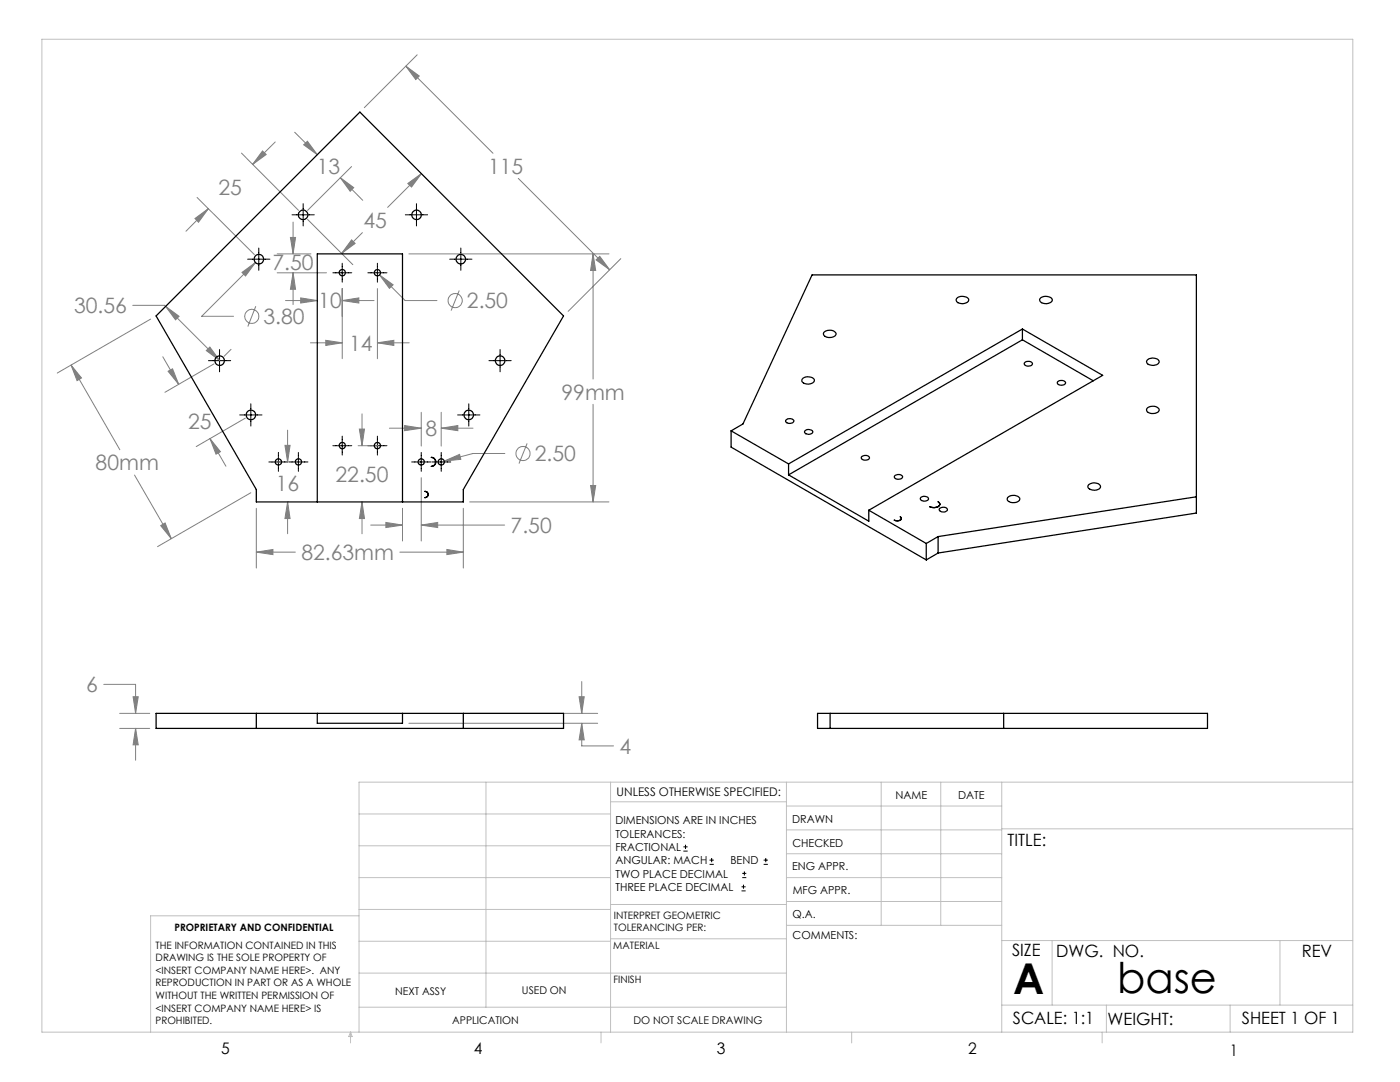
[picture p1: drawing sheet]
<svg xmlns="http://www.w3.org/2000/svg" width="279mm" height="216mm" viewBox="0 0 279 216" stroke-linecap="round" stroke-linejoin="round" font-family="sans-serif">
<g fill="none" stroke="#808080" stroke-width=".2">
<path d="M81 13.2l2.7 2-.7 .7zM81 13.2l17.4 17.4M83.3 10.9l-10.6 10.6M39.3 39.4l11.5 11.4M48.2 30.6l11.4 11.4M52.4 30.1l.7 .7-2.7 2zM54.9 28.3l-4.5 4.5M58.8 26.4l4.5 4.5M60.6 28.9l.7-.7 2 2.7zM67.9 35.5l2.7 1.9-.7 .8zM67.9 35.5l4.5 4.5M70.2 33.2l-8.8 8.8"/>
<path d="M81.4 36.6l2.7-2-2 2.7zM84.1 34.6l-6.7 6.8M103.4 35.6l18.3 18.2M38.9 43.6l2.7-2-2 2.7zM41.6 41.6l-4.5 4.5M48.3 54.4l2.7-2-2 2.7zM51 52.4l-10.7 10.7h6.3M55.3 50.7h6.8M55.3 54.4h9.9M57 60h6.3M58 47.4h1l-.5 3.3zM58.5 54.4l.5 3.3h-1z"/>
<path d="M58.5 44.3v6.4M58.5 54.4v6.4M60 59.4l3.3 .6-3.3 .5zM61.4 43.8l9 9M68.3 60l3.3-.6v1.1zM68.3 57.6v14M68.3 60h6.3M70.2 47.9l.7 .7-2.7 2zM72.3 46.4l-4.1 4.2M75.3 57.6v14M75.7 54.9l2.8 1.9-.8 .7zM75.7 54.9l5.2 5.1h6.3"/>
<path d="M81.6 50.7h39.9M91.7 58l-1.7 4M118.4 50.7l.5 3.3h-1zM118.4 50.7v24.9M119 51.9l.7-.7 2 2.6zM123.9 51.6l-10.5 10.5M14.2 72.8l2.1 2.6-.9 .6zM14.2 72.8l9.7 16.9M26.5 60.9h6.3l11.1 11M30.1 63.7l-18.7 10.7M32.5 71.2l3.2 5.5M33.1 61.1l2.6 2-.7 .7z"/>
<path d="M33.5 74.1l.9-.5 1.3 3.1zM41.2 70l.7-.7 2 2.6zM42.7 72.6l-9.8 5.7M46.1 69.7l-1.4 1.4M51 61.1l-1.5 4.1M61.9 68.4h6.4M65 67.9l3.3 .5-3.3 .5zM75.3 68.4l3.3-.5v1zM75.3 68.4h6.4M26.8 94.8l7.4 12.7M41.9 87.5l2.1 2.6-.9 .5zM41.9 87.5l3.2 5.5"/>
<path d="M49 83.4l-9.8 5.7M50.1 98.3l-18.7 10.8M54.2 92.2h2.2M56.9 88.9h1l-.5 3.3zM57.4 85.8v6.4M71.5 88.9h3.9M71.7 85.6h1l-.5 3.3zM72.2 82.6v6.3M77.7 85.4h6.4M80.8 84.9l3.3 .5-3.3 .5zM84.1 82.3v6.7M84.1 95.3v12.6"/>
<path d="M88.1 85.4l3.3-.5v1zM88.1 82.3v6.7M88.1 85.4h6.3M88.7 92l3-1.3 .3 1zM100.8 90.5h-6.4l-5.7 1.5M105.2 88.5l-1.6 4M117.9 96.9h1l-.5 3.3zM118.4 80.7v19.5M32.1 104.9l.8-.5 1.3 3.1zM51.2 101.4v11.9M51.2 110.2h7.7M51.2 110.2l3.3-.6v1.1z"/>
<path d="M57.4 100.2l.5 3.3h-1zM57.4 100.2v6.3M72.2 100.2v6.3M72.2 100.2l.5 3.3h-1zM74 104.8h6.3M77 104.2l3.3 .6-3.3 .5zM79.8 110.2h12.7M80.3 101.4v6.5M84.1 104.8l3.2-.6v1.1zM84.1 104.8h16.6M89.2 109.6l3.3 .6-3.3 .5zM92.5 101.4v11.9"/>
<path d="M93.7 100.2h27.8M20.7 136.6h6.4v5.7M26.6 139h1l-.5 3.3zM115.6 139h1l-.5 3.3zM116.1 136v6.3M23.9 142.3h6M23.9 145.3h6M27.1 145.3l.5 3.3h-1zM27.1 145.3v6.4M81.6 144.3h37.7M93.7 142.3h25.6M116.1 144.3l.5 3.3h-1z"/>
<path d="M116.1 144.3v4.5h6.3"/>
<circle cx="90.8" cy="60" r="1.41"/>
<circle cx="50.2" cy="63.1" r="1.4"/>
<circle cx="104.4" cy="90.5" r="1.41"/>
</g>
<g fill="none" stroke="#000" stroke-width=".2">
<path d="M49.4 51.7h4.5M51.6 49.5v4.4M58.3 42.9h4.4M60.5 40.6v4.5M66.4 54.4h3.8M68.3 52.5v3.8M73.4 54.4h3.8M75.3 52.5v3.8M80.9 42.9h4.4M83.1 40.6v4.5M89.7 51.7h4.5M92 49.5v4.4"/>
<path d="M41.6 72h4.4M43.8 69.7v4.5M97.6 72h4.4M99.8 69.7v4.5M47.8 82.8h4.5M50.1 80.6v4.4M53.7 92.2h3.8M55.6 90.3v3.8M57.7 92.2h3.8M59.5 90.3v3.8M66.4 88.9h3.8M68.3 87v3.8"/>
<path d="M73.4 88.9h3.8M75.3 87v3.8M82.2 92.2h3.8M84.1 90.3v3.8M86.2 92.2h3.8M88.1 90.3v3.8M91.3 82.8h4.5M93.6 80.6v4.4M136.4 169.8h.8M136.4 169h.8M136.8 168.6v.8M141.6 172.5h.9"/>
<path d="M141.6 171.6h.9M142 171.2v.8M148 177.8h.8M148 177h.8M148.1 175.1h.8M148.1 174.3h.8M148.4 176.5v.8M148.6 173.9v.8M152.4 172.5h.8M152.4 171.6h.8M152.8 171.2v.8"/>
</g>
<g fill="none" stroke="#c0c0c0" stroke-width=".2">
<path d="M8.4 7.8h261.6v198.2h-261.6zM97 156.1v44.9M121.8 156.1v49.9M121.8 160h35.2M157 156.1v49.9M175.9 156.1v28.5M187.7 156.1v28.5M199.9 156.1v49.9M270 156.1h-198.4v49.9M71.6 175.1h50.2M71.6 168.8h50.2M71.6 162.4h50.2"/>
<path d="M157 170.4h42.9M157 165.6h42.9M157 160.8h42.9M157 175.1h42.9M157 179.9h42.9M199.9 165.4h70.1M71.6 194.2h85.4M71.6 187.8h50.2M71.6 181.5h50.2M71.6 182.7h-41.5v23.3M121.8 187.3h35.2M121.8 180.5h35.2"/>
<path d="M157 184.6h42.9M199.9 187.7h70.1M210 187.7v12.9M255.4 187.7v12.9M70 206v2.1M70 206l.3 .8h-.7zM71.6 201h85.4M119.9 206v2.1M170 206v2.1M199.9 200.6h70.1M220 206v2.1M220.8 200.6v5.4"/>
<path d="M245.5 200.6v5.4"/>
</g>
<path d="M26.6 139h1l-.5 3.3zM27.1 145.3l.5 3.3h-1zM116.1 144.3l.5 3.3h-1zM115.6 139h1l-.5 3.3zM117.9 96.9h1l-.5 3.3zM118.4 50.7l.5 3.3h-1zM51.2 110.2l3.3-.6v1.1zM89.2 109.6l3.3 .6-3.3 .5zM14.2 72.8l2.1 2.6-.9 .6zM32.1 104.9l.8-.5 1.3 3.1zM48.3 54.4l.7 .7 2-2.7zM38.9 43.6l2.7-2-2 2.7zM52.4 30.1l.7 .7-2.7 2zM67.9 35.5l2.7 1.9-.7 .8zM60.6 28.9l.7-.7 2 2.7zM70.2 47.9l.7 .7-2.7 2zM81.4 36.6l2.7-2-2 2.7zM33.5 74.1l.9-.5 1.3 3.1zM41.9 87.5l2.1 2.6-.9 .5zM41.2 70l.7-.7 2 2.6zM33.1 61.1l2.6 2-.7 .7zM65 67.9l3.3 .5-3.3 .5zM75.3 68.4l3.3-.5v1zM75.7 54.9l2 2.6 .8-.7zM68.3 60l3.3-.6v1.1zM60 59.4l3.3 .6-3.3 .5zM58.5 54.4l.5 3.3h-1zM58 47.4h1l-.5 3.3zM71.7 85.6h1l-.5 3.3zM72.2 100.2l.5 3.3h-1zM81 13.2l2.7 2-.7 .7zM119 51.9l.7-.7 2 2.6zM88.7 92l3.3-.3-.3-1zM80.8 84.9l3.3 .5-3.3 .5zM88.1 85.4l3.3-.5v1zM84.1 104.8l3.2-.6v1.1zM77 104.2l3.3 .6-3.3 .5zM56.9 88.9h1l-.5 3.3zM57.4 100.2l.5 3.3h-1z" fill="#808080"/>
<g fill="none" stroke="#000" stroke-width=".25">
<path d="M191.1 59.4a1.8 1.8 0 0 1 2.2 .3 1.27 1.27 0 0 1-1.8 .8 .62 .62 0 0 1-.6-.4 .62 .62 0 0 1 .2-.7zM207.7 59.4a1.78 1.78 0 0 1 2.3 .3 .93 .93 0 0 1-1.2 .9h-.3a.73 .73 0 0 1-.8-.3 .73 .73 0 0 1 0-.9zM31.2 63l40.6-40.6 40.7 40.6-20 34.7v2.5h-41.3v-2.5zM160.3 75.5a1.8 1.8 0 0 1 2.2 .2 1.27 1.27 0 0 1-1.8 .9 .6 .6 0 0 1-.7-.4 .6 .6 0 0 1 .3-.7zM164.4 66.4a1.52 1.52 0 0 1 2.5 .3 1.58 1.58 0 0 1-2.5 .1zM204 65.7l16.1 9.2-46.7 26.9M204 65.7l-46.6 26.9M204 67.8l14.2 8.2M204 67.8l-46.6 27M204 65.7v2.1M204.4 72.4a.97 .97 0 0 1 1.7 .2 1 1 0 0 1-1.7 0zM211 76.2a.97 .97 0 0 1 1.7 .2 1 1 0 0 1-1.7 0z"/>
<path d="M228.9 71.9a1.55 1.55 0 0 1 2.5 .3 1.53 1.53 0 0 1-2.6 .1zM84.8 98a.63 .63 0 0 1 .6 .7 .63 .63 0 0 1-.6 .6M86.1 91.3a.9 .9 0 0 1 .9 .9 .9 .9 0 0 1-.9 .9M145.9 86l11.5 6.6M145.9 86l2.4-1.4 13.8-29.7h76.7v47.5l-51.6 7.9M145.9 86v3.2l39 22.5M156.8 83.9a.97 .97 0 0 1 1.6 .2 1 1 0 0 1-1.6-.1zM157.4 94.8l16 9.2v-2.2M157.4 92.6v2.2M160.6 86a.97 .97 0 0 1 1.6 .3 1 1 0 0 1-1.7-.1zM171.9 91.2a.97 .97 0 0 1 1.6 .2 1 1 0 0 1-1.6 0zM178.5 95a.97 .97 0 0 1 1.6 .2 1 1 0 0 1-1.6 0z"/>
<path d="M183.8 99.2l.9-.1a.55 .55 0 0 1 .6 .5 1 1 0 0 1-1.6 0zM201.1 99.3a1.71 1.71 0 0 1 2.4 .1 1.27 1.27 0 0 1-1.9 .8 .67 .67 0 0 1-.5-.9zM217.2 96.8a1.63 1.63 0 0 1 2.4 .1 .9 .9 0 0 1-1.2 .9l-.6-.1a.65 .65 0 0 1-.6-.9zM228.9 81.5a1.52 1.52 0 0 1 2.5 .3 1.58 1.58 0 0 1-2.6 .2zM238.8 99.1l-51.6 8M63.3 100.2v-49.5h17v49.5M173.4 101.8l11.5 6.6M178.5 103.8l.6 .1a.63 .63 0 0 0 .7-.6l-.1-.2 .2 .4a.99 .99 0 0 1-1.4 .3zM179.9 103.5h.1M184.9 108.4v3.3M187.2 100.1a.54 .54 0 0 1 .3 .5 .54 .54 0 0 1-.3 .5l-.7 .2-1-.2M187.2 107.1l-2.3 1.3"/>
<path d="M187.2 107.1v3.2M187.2 110.3l-2.3 1.4M187.6 100.6h.1M187.6 101.4l.5-.2a.58 .58 0 0 1 .7 .1 .58 .58 0 0 1 .2 .6 1.05 1.05 0 0 1-1.6-.2zM31.2 142.3h81.3v3h-81.3zM51.2 142.3v3M63.3 142.3v2h17v-2M92.5 142.3v3M163.2 142.3h77.8v3h-77.8zM165.7 142.3v3M200.3 142.3v3"/>
<circle cx="51.7" cy="51.7" r=".95"/>
<circle cx="60.5" cy="42.9" r=".94"/>
<circle cx="68.3" cy="54.4" r=".62"/>
<circle cx="75.3" cy="54.4" r=".62"/>
<circle cx="83.1" cy="42.9" r=".95"/>
<circle cx="92" cy="51.7" r=".95"/>
<circle cx="43.8" cy="72" r=".95"/>
<circle cx="99.8" cy="72" r=".95"/>
<circle cx="50.1" cy="82.8" r=".95"/>
<circle cx="55.6" cy="92.2" r=".62"/>
<circle cx="59.6" cy="92.2" r=".62"/>
<circle cx="68.3" cy="88.9" r=".62"/>
<circle cx="75.3" cy="88.9" r=".62"/>
<circle cx="84.1" cy="92.2" r=".62"/>
<circle cx="88.1" cy="92.2" r=".62"/>
<circle cx="93.5" cy="82.8" r=".95"/>
</g>
<g font-size="8.5">
<text x="202.2" y="198.3">A</text>
<text x="223" y="198.1">base</text>
</g>
<g font-size="4.2" fill="#808080">
<text x="63.2" y="34.7">13</text>
<text x="97.4" y="34.7">115</text>
<text x="43.6" y="38.9">25</text>
<text x="72.5" y="45.5">45</text>
<text x="54.4" y="53.8">7.50</text>
<text x="14.8" y="62.5">30.56</text>
<text x="52.6" y="64.7">3.80</text>
<text x="63.5" y="61.5">10</text>
<text x="93.2" y="61.5">2.50</text>
<text x="69.7" y="70">14</text>
<text x="112.1" y="79.7">99mm</text>
<text x="37.5" y="85.6">25</text>
<text x="84.9" y="87">8</text>
<text x="19.1" y="93.9">80mm</text>
<text x="106.7" y="92">2.50</text>
<text x="55.1" y="98.1">16</text>
<text x="67" y="96.2">22.50</text>
<text x="101.9" y="106.3">7.50</text>
<text x="60.1" y="111.8">82.63mm</text>
<text x="17.2" y="138.1">6</text>
<text x="123.6" y="150.4">4</text>
</g>
<g font-size="3.4">
<text x="201.1" y="168.8">TITLE:</text>
<text x="202" y="190.8">SIZE</text>
<text x="210.8" y="190.9">DWG. NO.</text>
<text x="259.8" y="191">REV</text>
<text x="202.1" y="204.4">SCALE: 1:1</text>
<text x="221" y="204.5">WEIGHT:</text>
<text x="247.8" y="204.4">SHEET 1 OF 1</text>
</g>
<g font-size="3.2">
<text x="44.2" y="210.4">5</text>
<text x="94.6" y="210.3">4</text>
<text x="143.1" y="210.4">3</text>
<text x="193.2" y="210.3">2</text>
<text x="245.4" y="210.6">1</text>
</g>
<text font-size="2.4" x="123.1" y="158.9">UNLESS OTHERWISE SPECIFIED:</text>
<g font-size="2.2">
<text x="178.7" y="159.4">NAME</text>
<text x="191.2" y="159.4">DATE</text>
<text x="122.8" y="164.5">DIMENSIONS ARE IN INCHES</text>
<text x="122.8" y="167.1">TOLERANCES:</text>
<text x="158.1" y="164.2">DRAWN</text>
<text x="122.8" y="169.8">FRACTIONAL</text>
<text x="122.8" y="172.5">ANGULAR: MACH</text>
<text x="145.8" y="172.5">BEND</text>
<text x="158.1" y="173.7">ENG APPR.</text>
<text x="158.2" y="169.1">CHECKED</text>
<text x="122.8" y="175.1">TWO PLACE DECIMAL</text>
<text x="122.8" y="177.8">THREE PLACE DECIMAL</text>
<text x="158.2" y="178.4">MFG APPR.</text>
<text x="158.2" y="183.2">Q.A.</text>
<text x="158.2" y="187.4">COMMENTS:</text>
</g>
<g font-size="2.1">
<text x="78.8" y="198.5">NEXT ASSY</text>
<text x="104.2" y="198.4">USED ON</text>
<text x="90.2" y="204.3">APPLICATION</text>
<text x="126.4" y="204.3">DO NOT SCALE DRAWING</text>
</g>
<g font-size="2">
<text x="34.8" y="185.7">PROPRIETARY AND CONFIDENTIAL</text>
<text x="122.5" y="183.3">INTERPRET GEOMETRIC</text>
<text x="122.5" y="185.9">TOLERANCING PER:</text>
<text x="31.1" y="189.3">THE INFORMATION CONTAINED IN THIS</text>
<text x="31.1" y="191.8">DRAWING IS THE SOLE PROPERTY OF</text>
<text x="122.4" y="189.4">MATERIAL</text>
<text x="31.1" y="194.3">&lt;INSERT COMPANY NAME HERE&gt;. ANY</text>
<text x="31.1" y="196.8">REPRODUCTION IN PART OR AS A WHOLE</text>
<text x="122.4" y="196.2">FINISH</text>
<text x="31.1" y="199.4">WITHOUT THE WRITTEN PERMISSION OF</text>
<text x="31.1" y="201.9">&lt;INSERT COMPANY NAME HERE&gt; IS</text>
<text x="31.1" y="204.4">PROHIBITED.</text>
</g>
</svg>
